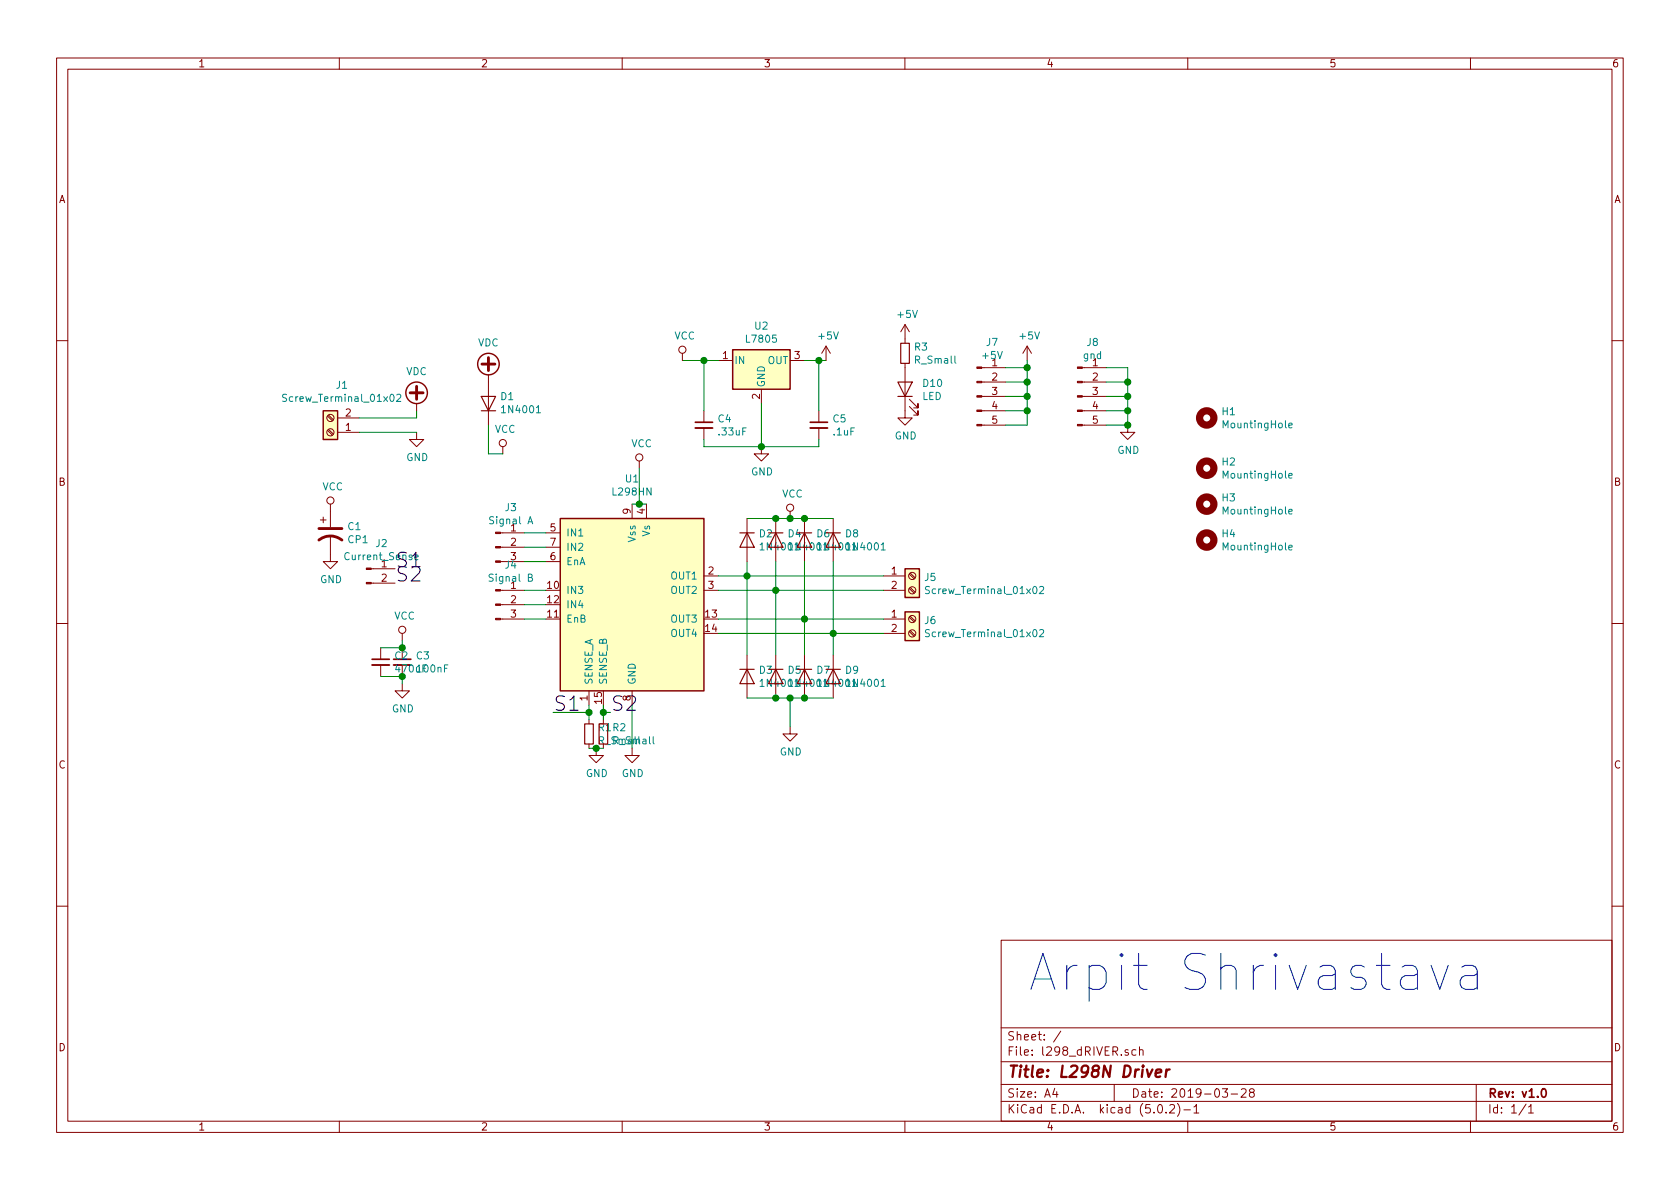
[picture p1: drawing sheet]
EESchema Schematic File Version 4
LIBS:l298_dRIVER-cache
EELAYER 26 0
EELAYER END
$Descr A4 11693 8268
encoding utf-8
Sheet 1 1
Title "L298N Driver"
Date "2019-03-28"
Rev "v1.0"
Comp ""
Comment1 ""
Comment2 ""
Comment3 ""
Comment4 ""
$EndDescr
Text Notes 7150 6900 0    250  ~ 0
Arpit Shrivastava
$Comp
L Driver_Motor:L298HN U1
U 1 1
P 4400 4200
F 0 "U1" H 4400 5078 50  0000 C CNN
F 1 "L298HN" H 4400 4987 50  0000 C CNN
F 2 "Package_TO_SOT_THT:TO-220-15_P2.54x2.54mm_StaggerOdd_Lead4.58mm_Vertical" H 4450 3550 50  0001 L CNN
F 3 "http://www.st.com/st-web-ui/static/active/en/resource/technical/document/datasheet/CD00000240.pdf" H 4550 4450 50  0001 C CNN
	1    4400 4200
	1    0    0    -1  
$EndComp
$Comp
L Device:R_Small R1
U 1 1
P 4100 5100
F 0 "R1" H 4159 5146 50  0000 L CNN
F 1 "R_Small" H 4159 5055 50  0000 L CNN
F 2 "Resistor_THT:R_Axial_DIN0207_L6.3mm_D2.5mm_P7.62mm_Horizontal" H 4100 5100 50  0001 C CNN
F 3 "~" H 4100 5100 50  0001 C CNN
	1    4100 5100
	1    0    0    -1  
$EndComp
$Comp
L Device:R_Small R2
U 1 1
P 4200 5100
F 0 "R2" H 4259 5146 50  0000 L CNN
F 1 "R_Small" H 4259 5055 50  0000 L CNN
F 2 "Resistor_THT:R_Axial_DIN0207_L6.3mm_D2.5mm_P7.62mm_Horizontal" H 4200 5100 50  0001 C CNN
F 3 "~" H 4200 5100 50  0001 C CNN
	1    4200 5100
	1    0    0    -1  
$EndComp
$Comp
L power:GND #PWR0101
U 1 1
P 4150 5200
F 0 "#PWR0101" H 4150 4950 50  0001 C CNN
F 1 "GND" H 4155 5027 50  0000 C CNN
F 2 "" H 4150 5200 50  0001 C CNN
F 3 "" H 4150 5200 50  0001 C CNN
	1    4150 5200
	1    0    0    -1  
$EndComp
$Comp
L power:GND #PWR0102
U 1 1
P 4400 5200
F 0 "#PWR0102" H 4400 4950 50  0001 C CNN
F 1 "GND" H 4405 5027 50  0000 C CNN
F 2 "" H 4400 5200 50  0001 C CNN
F 3 "" H 4400 5200 50  0001 C CNN
	1    4400 5200
	1    0    0    -1  
$EndComp
Wire Wire Line
	4400 4900 4400 5200
$Comp
L Connector:Screw_Terminal_01x02 J5
U 1 1
P 6350 4000
F 0 "J5" H 6430 3992 50  0000 L CNN
F 1 "Screw_Terminal_01x02" H 6430 3901 50  0000 L CNN
F 2 "TerminalBlock:TerminalBlock_Altech_AK300-2_P5.00mm" H 6350 4000 50  0001 C CNN
F 3 "~" H 6350 4000 50  0001 C CNN
	1    6350 4000
	1    0    0    -1  
$EndComp
$Comp
L Connector:Screw_Terminal_01x02 J6
U 1 1
P 6350 4300
F 0 "J6" H 6430 4292 50  0000 L CNN
F 1 "Screw_Terminal_01x02" H 6430 4201 50  0000 L CNN
F 2 "TerminalBlock:TerminalBlock_Altech_AK300-2_P5.00mm" H 6350 4300 50  0001 C CNN
F 3 "~" H 6350 4300 50  0001 C CNN
	1    6350 4300
	1    0    0    -1  
$EndComp
$Comp
L Diode:1N4001 D2
U 1 1
P 5200 3750
F 0 "D2" V 5154 3829 50  0000 L CNN
F 1 "1N4001" V 5245 3829 50  0000 L CNN
F 2 "Diode_THT:D_DO-41_SOD81_P7.62mm_Horizontal" H 5200 3575 50  0001 C CNN
F 3 "http://www.vishay.com/docs/88503/1n4001.pdf" H 5200 3750 50  0001 C CNN
	1    5200 3750
	0    1    1    0   
$EndComp
Wire Wire Line
	5000 4000 5200 4000
Wire Wire Line
	6150 4100 5400 4100
Wire Wire Line
	5000 4300 5600 4300
Wire Wire Line
	5000 4400 5800 4400
$Comp
L Diode:1N4001 D4
U 1 1
P 5400 3750
F 0 "D4" V 5354 3829 50  0000 L CNN
F 1 "1N4001" V 5445 3829 50  0000 L CNN
F 2 "Diode_THT:D_DO-41_SOD81_P7.62mm_Horizontal" H 5400 3575 50  0001 C CNN
F 3 "http://www.vishay.com/docs/88503/1n4001.pdf" H 5400 3750 50  0001 C CNN
	1    5400 3750
	0    1    1    0   
$EndComp
$Comp
L Diode:1N4001 D6
U 1 1
P 5600 3750
F 0 "D6" V 5554 3829 50  0000 L CNN
F 1 "1N4001" V 5645 3829 50  0000 L CNN
F 2 "Diode_THT:D_DO-41_SOD81_P7.62mm_Horizontal" H 5600 3575 50  0001 C CNN
F 3 "http://www.vishay.com/docs/88503/1n4001.pdf" H 5600 3750 50  0001 C CNN
	1    5600 3750
	0    1    1    0   
$EndComp
$Comp
L Diode:1N4001 D8
U 1 1
P 5800 3750
F 0 "D8" V 5754 3829 50  0000 L CNN
F 1 "1N4001" V 5845 3829 50  0000 L CNN
F 2 "Diode_THT:D_DO-41_SOD81_P7.62mm_Horizontal" H 5800 3575 50  0001 C CNN
F 3 "http://www.vishay.com/docs/88503/1n4001.pdf" H 5800 3750 50  0001 C CNN
	1    5800 3750
	0    1    1    0   
$EndComp
$Comp
L Diode:1N4001 D3
U 1 1
P 5200 4700
F 0 "D3" V 5154 4779 50  0000 L CNN
F 1 "1N4001" V 5245 4779 50  0000 L CNN
F 2 "Diode_THT:D_DO-41_SOD81_P7.62mm_Horizontal" H 5200 4525 50  0001 C CNN
F 3 "http://www.vishay.com/docs/88503/1n4001.pdf" H 5200 4700 50  0001 C CNN
	1    5200 4700
	0    1    1    0   
$EndComp
$Comp
L Diode:1N4001 D5
U 1 1
P 5400 4700
F 0 "D5" V 5354 4779 50  0000 L CNN
F 1 "1N4001" V 5445 4779 50  0000 L CNN
F 2 "Diode_THT:D_DO-41_SOD81_P7.62mm_Horizontal" H 5400 4525 50  0001 C CNN
F 3 "http://www.vishay.com/docs/88503/1n4001.pdf" H 5400 4700 50  0001 C CNN
	1    5400 4700
	0    1    1    0   
$EndComp
$Comp
L Diode:1N4001 D7
U 1 1
P 5600 4700
F 0 "D7" V 5554 4779 50  0000 L CNN
F 1 "1N4001" V 5645 4779 50  0000 L CNN
F 2 "Diode_THT:D_DO-41_SOD81_P7.62mm_Horizontal" H 5600 4525 50  0001 C CNN
F 3 "http://www.vishay.com/docs/88503/1n4001.pdf" H 5600 4700 50  0001 C CNN
	1    5600 4700
	0    1    1    0   
$EndComp
$Comp
L Diode:1N4001 D9
U 1 1
P 5800 4700
F 0 "D9" V 5754 4779 50  0000 L CNN
F 1 "1N4001" V 5845 4779 50  0000 L CNN
F 2 "Diode_THT:D_DO-41_SOD81_P7.62mm_Horizontal" H 5800 4525 50  0001 C CNN
F 3 "http://www.vishay.com/docs/88503/1n4001.pdf" H 5800 4700 50  0001 C CNN
	1    5800 4700
	0    1    1    0   
$EndComp
$Comp
L power:GND #PWR0103
U 1 1
P 5500 5050
F 0 "#PWR0103" H 5500 4800 50  0001 C CNN
F 1 "GND" H 5505 4877 50  0000 C CNN
F 2 "" H 5500 5050 50  0001 C CNN
F 3 "" H 5500 5050 50  0001 C CNN
	1    5500 5050
	1    0    0    -1  
$EndComp
Wire Wire Line
	5200 4850 5400 4850
Wire Wire Line
	5600 4850 5500 4850
Connection ~ 5400 4850
Wire Wire Line
	5800 4850 5600 4850
Connection ~ 5600 4850
Wire Wire Line
	5500 5050 5500 4850
Connection ~ 5500 4850
Wire Wire Line
	5500 4850 5400 4850
Wire Wire Line
	5200 3600 5400 3600
Wire Wire Line
	5400 3600 5500 3600
Connection ~ 5400 3600
Wire Wire Line
	5600 3600 5800 3600
Connection ~ 5600 3600
$Comp
L power:VCC #PWR0104
U 1 1
P 5500 3600
F 0 "#PWR0104" H 5500 3450 50  0001 C CNN
F 1 "VCC" H 5517 3773 50  0000 C CNN
F 2 "" H 5500 3600 50  0001 C CNN
F 3 "" H 5500 3600 50  0001 C CNN
	1    5500 3600
	1    0    0    -1  
$EndComp
Connection ~ 5500 3600
Wire Wire Line
	5500 3600 5600 3600
Wire Wire Line
	5200 3900 5200 4000
Wire Wire Line
	5400 3900 5400 4100
Wire Wire Line
	5600 3900 5600 4300
Wire Wire Line
	5800 3900 5800 4400
Connection ~ 5200 4000
Wire Wire Line
	5200 4000 6150 4000
Wire Wire Line
	5200 4000 5200 4550
Connection ~ 5400 4100
Wire Wire Line
	5400 4100 5000 4100
Wire Wire Line
	5400 4100 5400 4550
Connection ~ 5600 4300
Wire Wire Line
	5600 4300 6150 4300
Wire Wire Line
	5600 4300 5600 4550
Connection ~ 5800 4400
Wire Wire Line
	5800 4400 6150 4400
Wire Wire Line
	5800 4400 5800 4550
$Comp
L power:VCC #PWR0105
U 1 1
P 4450 3250
F 0 "#PWR0105" H 4450 3100 50  0001 C CNN
F 1 "VCC" H 4467 3423 50  0000 C CNN
F 2 "" H 4450 3250 50  0001 C CNN
F 3 "" H 4450 3250 50  0001 C CNN
	1    4450 3250
	1    0    0    -1  
$EndComp
Wire Wire Line
	4450 3250 4450 3500
Wire Wire Line
	4450 3500 4500 3500
Wire Wire Line
	4400 3500 4450 3500
Connection ~ 4450 3500
$Comp
L Connector:Conn_01x03_Male J3
U 1 1
P 3450 3800
F 0 "J3" H 3556 4078 50  0000 C CNN
F 1 "Signal A" H 3556 3987 50  0000 C CNN
F 2 "Connector_PinHeader_2.54mm:PinHeader_1x03_P2.54mm_Vertical" H 3450 3800 50  0001 C CNN
F 3 "~" H 3450 3800 50  0001 C CNN
	1    3450 3800
	1    0    0    -1  
$EndComp
Wire Wire Line
	3800 3700 3650 3700
Wire Wire Line
	3800 3800 3650 3800
Wire Wire Line
	3800 3900 3650 3900
$Comp
L Connector:Conn_01x03_Male J4
U 1 1
P 3450 4200
F 0 "J4" H 3556 4478 50  0000 C CNN
F 1 "Signal B" H 3556 4387 50  0000 C CNN
F 2 "Connector_PinHeader_2.54mm:PinHeader_1x03_P2.54mm_Vertical" H 3450 4200 50  0001 C CNN
F 3 "~" H 3450 4200 50  0001 C CNN
	1    3450 4200
	1    0    0    -1  
$EndComp
Wire Wire Line
	3650 4100 3800 4100
Wire Wire Line
	3800 4200 3650 4200
Wire Wire Line
	3650 4300 3800 4300
$Comp
L Connector:Screw_Terminal_01x02 J1
U 1 1
P 2300 3000
F 0 "J1" H 2220 2675 50  0000 C CNN
F 1 "Screw_Terminal_01x02" H 2220 2766 50  0000 C CNN
F 2 "TerminalBlock:TerminalBlock_Altech_AK300-2_P5.00mm" H 2300 3000 50  0001 C CNN
F 3 "~" H 2300 3000 50  0001 C CNN
	1    2300 3000
	-1   0    0    1   
$EndComp
$Comp
L power:GND #PWR0106
U 1 1
P 2900 3000
F 0 "#PWR0106" H 2900 2750 50  0001 C CNN
F 1 "GND" H 2905 2827 50  0000 C CNN
F 2 "" H 2900 3000 50  0001 C CNN
F 3 "" H 2900 3000 50  0001 C CNN
	1    2900 3000
	1    0    0    -1  
$EndComp
Wire Wire Line
	2900 3000 2500 3000
Wire Wire Line
	2500 2900 2900 2900
Wire Wire Line
	2900 2900 2900 2850
$Comp
L Device:CP1 C1
U 1 1
P 2300 3700
F 0 "C1" H 2415 3746 50  0000 L CNN
F 1 "CP1" H 2415 3655 50  0000 L CNN
F 2 "Capacitor_THT:CP_Radial_D10.0mm_P2.50mm_P5.00mm" H 2300 3700 50  0001 C CNN
F 3 "~" H 2300 3700 50  0001 C CNN
	1    2300 3700
	1    0    0    -1  
$EndComp
$Comp
L power:VCC #PWR0107
U 1 1
P 2300 3550
F 0 "#PWR0107" H 2300 3400 50  0001 C CNN
F 1 "VCC" H 2317 3723 50  0000 C CNN
F 2 "" H 2300 3550 50  0001 C CNN
F 3 "" H 2300 3550 50  0001 C CNN
	1    2300 3550
	1    0    0    -1  
$EndComp
$Comp
L power:GND #PWR0108
U 1 1
P 2300 3850
F 0 "#PWR0108" H 2300 3600 50  0001 C CNN
F 1 "GND" H 2305 3677 50  0000 C CNN
F 2 "" H 2300 3850 50  0001 C CNN
F 3 "" H 2300 3850 50  0001 C CNN
	1    2300 3850
	1    0    0    -1  
$EndComp
$Comp
L power:VCC #PWR0109
U 1 1
P 2800 4450
F 0 "#PWR0109" H 2800 4300 50  0001 C CNN
F 1 "VCC" H 2817 4623 50  0000 C CNN
F 2 "" H 2800 4450 50  0001 C CNN
F 3 "" H 2800 4450 50  0001 C CNN
	1    2800 4450
	1    0    0    -1  
$EndComp
$Comp
L power:GND #PWR0110
U 1 1
P 2800 4750
F 0 "#PWR0110" H 2800 4500 50  0001 C CNN
F 1 "GND" H 2805 4577 50  0000 C CNN
F 2 "" H 2800 4750 50  0001 C CNN
F 3 "" H 2800 4750 50  0001 C CNN
	1    2800 4750
	1    0    0    -1  
$EndComp
$Comp
L Device:C_Small C3
U 1 1
P 2800 4600
F 0 "C3" H 2892 4646 50  0000 L CNN
F 1 "100nF" H 2892 4555 50  0000 L CNN
F 2 "Capacitor_THT:C_Disc_D3.4mm_W2.1mm_P2.50mm" H 2800 4600 50  0001 C CNN
F 3 "~" H 2800 4600 50  0001 C CNN
	1    2800 4600
	1    0    0    -1  
$EndComp
$Comp
L Device:C_Small C2
U 1 1
P 2650 4600
F 0 "C2" H 2742 4646 50  0000 L CNN
F 1 "470uF" H 2742 4555 50  0000 L CNN
F 2 "Capacitor_THT:C_Disc_D3.4mm_W2.1mm_P2.50mm" H 2650 4600 50  0001 C CNN
F 3 "~" H 2650 4600 50  0001 C CNN
	1    2650 4600
	1    0    0    -1  
$EndComp
Wire Wire Line
	2800 4450 2800 4500
Wire Wire Line
	2800 4500 2650 4500
Connection ~ 2800 4500
Wire Wire Line
	2650 4700 2800 4700
Wire Wire Line
	2800 4750 2800 4700
Connection ~ 2800 4700
Wire Wire Line
	4100 5200 4150 5200
Wire Wire Line
	4150 5200 4200 5200
Connection ~ 4150 5200
Wire Wire Line
	4200 4900 4200 4950
Text Label 3850 4950 0    100  ~ 0
S1
Text Label 4250 4950 0    100  ~ 0
S2
Wire Wire Line
	4250 4950 4200 4950
Connection ~ 4200 4950
Wire Wire Line
	4200 4950 4200 5000
$Comp
L Connector:Conn_01x02_Male J2
U 1 1
P 2550 3950
F 0 "J2" H 2656 4128 50  0000 C CNN
F 1 "Current_Sense" H 2656 4037 50  0000 C CNN
F 2 "Connector_PinHeader_2.54mm:PinHeader_1x02_P2.54mm_Vertical" H 2550 3950 50  0001 C CNN
F 3 "~" H 2550 3950 50  0001 C CNN
	1    2550 3950
	1    0    0    -1  
$EndComp
Text Label 2750 3950 0    100  ~ 0
S1
Text Label 2750 4050 0    100  ~ 0
S2
$Comp
L Regulator_Linear:L7805 U2
U 1 1
P 5300 2500
F 0 "U2" H 5300 2742 50  0000 C CNN
F 1 "L7805" H 5300 2651 50  0000 C CNN
F 2 "Package_TO_SOT_THT:TO-220-3_Vertical" H 5325 2350 50  0001 L CIN
F 3 "http://www.st.com/content/ccc/resource/technical/document/datasheet/41/4f/b3/b0/12/d4/47/88/CD00000444.pdf/files/CD00000444.pdf/jcr:content/translations/en.CD00000444.pdf" H 5300 2450 50  0001 C CNN
	1    5300 2500
	1    0    0    -1  
$EndComp
$Comp
L power:GND #PWR0111
U 1 1
P 5300 3100
F 0 "#PWR0111" H 5300 2850 50  0001 C CNN
F 1 "GND" H 5305 2927 50  0000 C CNN
F 2 "" H 5300 3100 50  0001 C CNN
F 3 "" H 5300 3100 50  0001 C CNN
	1    5300 3100
	1    0    0    -1  
$EndComp
Wire Wire Line
	4750 2500 4900 2500
$Comp
L Connector:Conn_01x05_Male J7
U 1 1
P 6800 2750
F 0 "J7" H 6906 3128 50  0000 C CNN
F 1 "+5V" H 6906 3037 50  0000 C CNN
F 2 "Connector_PinHeader_2.54mm:PinHeader_1x05_P2.54mm_Vertical" H 6800 2750 50  0001 C CNN
F 3 "~" H 6800 2750 50  0001 C CNN
	1    6800 2750
	1    0    0    -1  
$EndComp
$Comp
L Connector:Conn_01x05_Male J8
U 1 1
P 7500 2750
F 0 "J8" H 7606 3128 50  0000 C CNN
F 1 "gnd" H 7606 3037 50  0000 C CNN
F 2 "Connector_PinHeader_2.54mm:PinHeader_1x05_P2.54mm_Vertical" H 7500 2750 50  0001 C CNN
F 3 "~" H 7500 2750 50  0001 C CNN
	1    7500 2750
	1    0    0    -1  
$EndComp
$Comp
L power:+5V #PWR0112
U 1 1
P 7150 2500
F 0 "#PWR0112" H 7150 2350 50  0001 C CNN
F 1 "+5V" H 7165 2673 50  0000 C CNN
F 2 "" H 7150 2500 50  0001 C CNN
F 3 "" H 7150 2500 50  0001 C CNN
	1    7150 2500
	1    0    0    -1  
$EndComp
Wire Wire Line
	7150 2500 7150 2550
Wire Wire Line
	7150 2950 7000 2950
Wire Wire Line
	7000 2850 7150 2850
Connection ~ 7150 2850
Wire Wire Line
	7150 2850 7150 2950
Wire Wire Line
	7000 2750 7150 2750
Connection ~ 7150 2750
Wire Wire Line
	7150 2750 7150 2850
Wire Wire Line
	7000 2650 7150 2650
Connection ~ 7150 2650
Wire Wire Line
	7150 2650 7150 2750
Wire Wire Line
	7000 2550 7150 2550
Connection ~ 7150 2550
Wire Wire Line
	7150 2550 7150 2650
$Comp
L power:GND #PWR0113
U 1 1
P 7850 2950
F 0 "#PWR0113" H 7850 2700 50  0001 C CNN
F 1 "GND" H 7855 2777 50  0000 C CNN
F 2 "" H 7850 2950 50  0001 C CNN
F 3 "" H 7850 2950 50  0001 C CNN
	1    7850 2950
	1    0    0    -1  
$EndComp
Wire Wire Line
	7700 2550 7850 2550
Wire Wire Line
	7850 2550 7850 2650
Wire Wire Line
	7700 2650 7850 2650
Connection ~ 7850 2650
Wire Wire Line
	7850 2650 7850 2750
Wire Wire Line
	7700 2750 7850 2750
Connection ~ 7850 2750
Wire Wire Line
	7850 2750 7850 2850
Wire Wire Line
	7700 2850 7850 2850
Connection ~ 7850 2850
Wire Wire Line
	7850 2850 7850 2950
Wire Wire Line
	7700 2950 7850 2950
Connection ~ 7850 2950
$Comp
L power:VDC #PWR0114
U 1 1
P 2900 2850
F 0 "#PWR0114" H 2900 2750 50  0001 C CNN
F 1 "VDC" H 2900 3125 50  0000 C CNN
F 2 "" H 2900 2850 50  0001 C CNN
F 3 "" H 2900 2850 50  0001 C CNN
	1    2900 2850
	1    0    0    -1  
$EndComp
$Comp
L power:VDC #PWR0115
U 1 1
P 3400 2650
F 0 "#PWR0115" H 3400 2550 50  0001 C CNN
F 1 "VDC" H 3400 2925 50  0000 C CNN
F 2 "" H 3400 2650 50  0001 C CNN
F 3 "" H 3400 2650 50  0001 C CNN
	1    3400 2650
	1    0    0    -1  
$EndComp
$Comp
L Diode:1N4001 D1
U 1 1
P 3400 2800
F 0 "D1" V 3446 2721 50  0000 R CNN
F 1 "1N4001" V 3355 2721 50  0000 R CNN
F 2 "Diode_THT:D_DO-41_SOD81_P7.62mm_Horizontal" H 3400 2625 50  0001 C CNN
F 3 "http://www.vishay.com/docs/88503/1n4001.pdf" H 3400 2800 50  0001 C CNN
	1    3400 2800
	0    -1   -1   0   
$EndComp
$Comp
L power:VCC #PWR0116
U 1 1
P 3500 3150
F 0 "#PWR0116" H 3500 3000 50  0001 C CNN
F 1 "VCC" H 3517 3323 50  0000 C CNN
F 2 "" H 3500 3150 50  0001 C CNN
F 3 "" H 3500 3150 50  0001 C CNN
	1    3500 3150
	1    0    0    -1  
$EndComp
Wire Wire Line
	3400 2950 3400 3150
Wire Wire Line
	3400 3150 3500 3150
$Comp
L power:VCC #PWR0117
U 1 1
P 4750 2500
F 0 "#PWR0117" H 4750 2350 50  0001 C CNN
F 1 "VCC" H 4767 2673 50  0000 C CNN
F 2 "" H 4750 2500 50  0001 C CNN
F 3 "" H 4750 2500 50  0001 C CNN
	1    4750 2500
	1    0    0    -1  
$EndComp
$Comp
L Device:C_Small C4
U 1 1
P 4900 2950
F 0 "C4" H 4992 2996 50  0000 L CNN
F 1 ".33uF" H 4992 2905 50  0000 L CNN
F 2 "Capacitor_THT:C_Disc_D3.4mm_W2.1mm_P2.50mm" H 4900 2950 50  0001 C CNN
F 3 "~" H 4900 2950 50  0001 C CNN
	1    4900 2950
	1    0    0    -1  
$EndComp
Wire Wire Line
	4900 2850 4900 2500
Connection ~ 4900 2500
Wire Wire Line
	4900 2500 5000 2500
Wire Wire Line
	4900 3050 4900 3100
Wire Wire Line
	4900 3100 5300 3100
$Comp
L Device:C_Small C5
U 1 1
P 5700 2950
F 0 "C5" H 5792 2996 50  0000 L CNN
F 1 ".1uF" H 5792 2905 50  0000 L CNN
F 2 "Capacitor_THT:C_Disc_D3.4mm_W2.1mm_P2.50mm" H 5700 2950 50  0001 C CNN
F 3 "~" H 5700 2950 50  0001 C CNN
	1    5700 2950
	1    0    0    -1  
$EndComp
Wire Wire Line
	5300 2800 5300 3100
Connection ~ 5300 3100
Wire Wire Line
	5700 3050 5700 3100
Wire Wire Line
	5700 3100 5300 3100
Wire Wire Line
	5700 2850 5700 2500
Wire Wire Line
	5700 2500 5600 2500
$Comp
L power:+5V #PWR0118
U 1 1
P 5750 2500
F 0 "#PWR0118" H 5750 2350 50  0001 C CNN
F 1 "+5V" H 5765 2673 50  0000 C CNN
F 2 "" H 5750 2500 50  0001 C CNN
F 3 "" H 5750 2500 50  0001 C CNN
	1    5750 2500
	1    0    0    -1  
$EndComp
Wire Wire Line
	5750 2500 5700 2500
Connection ~ 5700 2500
$Comp
L power:+5V #PWR0119
U 1 1
P 6300 2350
F 0 "#PWR0119" H 6300 2200 50  0001 C CNN
F 1 "+5V" H 6315 2523 50  0000 C CNN
F 2 "" H 6300 2350 50  0001 C CNN
F 3 "" H 6300 2350 50  0001 C CNN
	1    6300 2350
	1    0    0    -1  
$EndComp
$Comp
L Device:R_Small R3
U 1 1
P 6300 2450
F 0 "R3" H 6359 2496 50  0000 L CNN
F 1 "R_Small" H 6359 2405 50  0000 L CNN
F 2 "Resistor_THT:R_Axial_DIN0207_L6.3mm_D2.5mm_P7.62mm_Horizontal" H 6300 2450 50  0001 C CNN
F 3 "~" H 6300 2450 50  0001 C CNN
	1    6300 2450
	1    0    0    -1  
$EndComp
$Comp
L Device:LED D10
U 1 1
P 6300 2700
F 0 "D10" V 6338 2583 50  0000 R CNN
F 1 "LED" V 6247 2583 50  0000 R CNN
F 2 "LED_THT:LED_D3.0mm" H 6300 2700 50  0001 C CNN
F 3 "~" H 6300 2700 50  0001 C CNN
	1    6300 2700
	0    -1   -1   0   
$EndComp
$Comp
L power:GND #PWR0120
U 1 1
P 6300 2850
F 0 "#PWR0120" H 6300 2600 50  0001 C CNN
F 1 "GND" H 6305 2677 50  0000 C CNN
F 2 "" H 6300 2850 50  0001 C CNN
F 3 "" H 6300 2850 50  0001 C CNN
	1    6300 2850
	1    0    0    -1  
$EndComp
$Comp
L Mechanical:MountingHole H1
U 1 1
P 8400 2900
F 0 "H1" H 8500 2946 50  0000 L CNN
F 1 "MountingHole" H 8500 2855 50  0000 L CNN
F 2 "MountingHole:MountingHole_3.2mm_M3_DIN965" H 8400 2900 50  0001 C CNN
F 3 "~" H 8400 2900 50  0001 C CNN
	1    8400 2900
	1    0    0    -1  
$EndComp
$Comp
L Mechanical:MountingHole H2
U 1 1
P 8400 3250
F 0 "H2" H 8500 3296 50  0000 L CNN
F 1 "MountingHole" H 8500 3205 50  0000 L CNN
F 2 "MountingHole:MountingHole_3.2mm_M3_DIN965" H 8400 3250 50  0001 C CNN
F 3 "~" H 8400 3250 50  0001 C CNN
	1    8400 3250
	1    0    0    -1  
$EndComp
$Comp
L Mechanical:MountingHole H3
U 1 1
P 8400 3500
F 0 "H3" H 8500 3546 50  0000 L CNN
F 1 "MountingHole" H 8500 3455 50  0000 L CNN
F 2 "MountingHole:MountingHole_3.2mm_M3_DIN965" H 8400 3500 50  0001 C CNN
F 3 "~" H 8400 3500 50  0001 C CNN
	1    8400 3500
	1    0    0    -1  
$EndComp
$Comp
L Mechanical:MountingHole H4
U 1 1
P 8400 3750
F 0 "H4" H 8500 3796 50  0000 L CNN
F 1 "MountingHole" H 8500 3705 50  0000 L CNN
F 2 "MountingHole:MountingHole_3.2mm_M3_DIN965" H 8400 3750 50  0001 C CNN
F 3 "~" H 8400 3750 50  0001 C CNN
	1    8400 3750
	1    0    0    -1  
$EndComp
Wire Wire Line
	4100 4900 4100 4950
Wire Wire Line
	3850 4950 4100 4950
Connection ~ 4100 4950
Wire Wire Line
	4100 4950 4100 5000
$EndSCHEMATC
